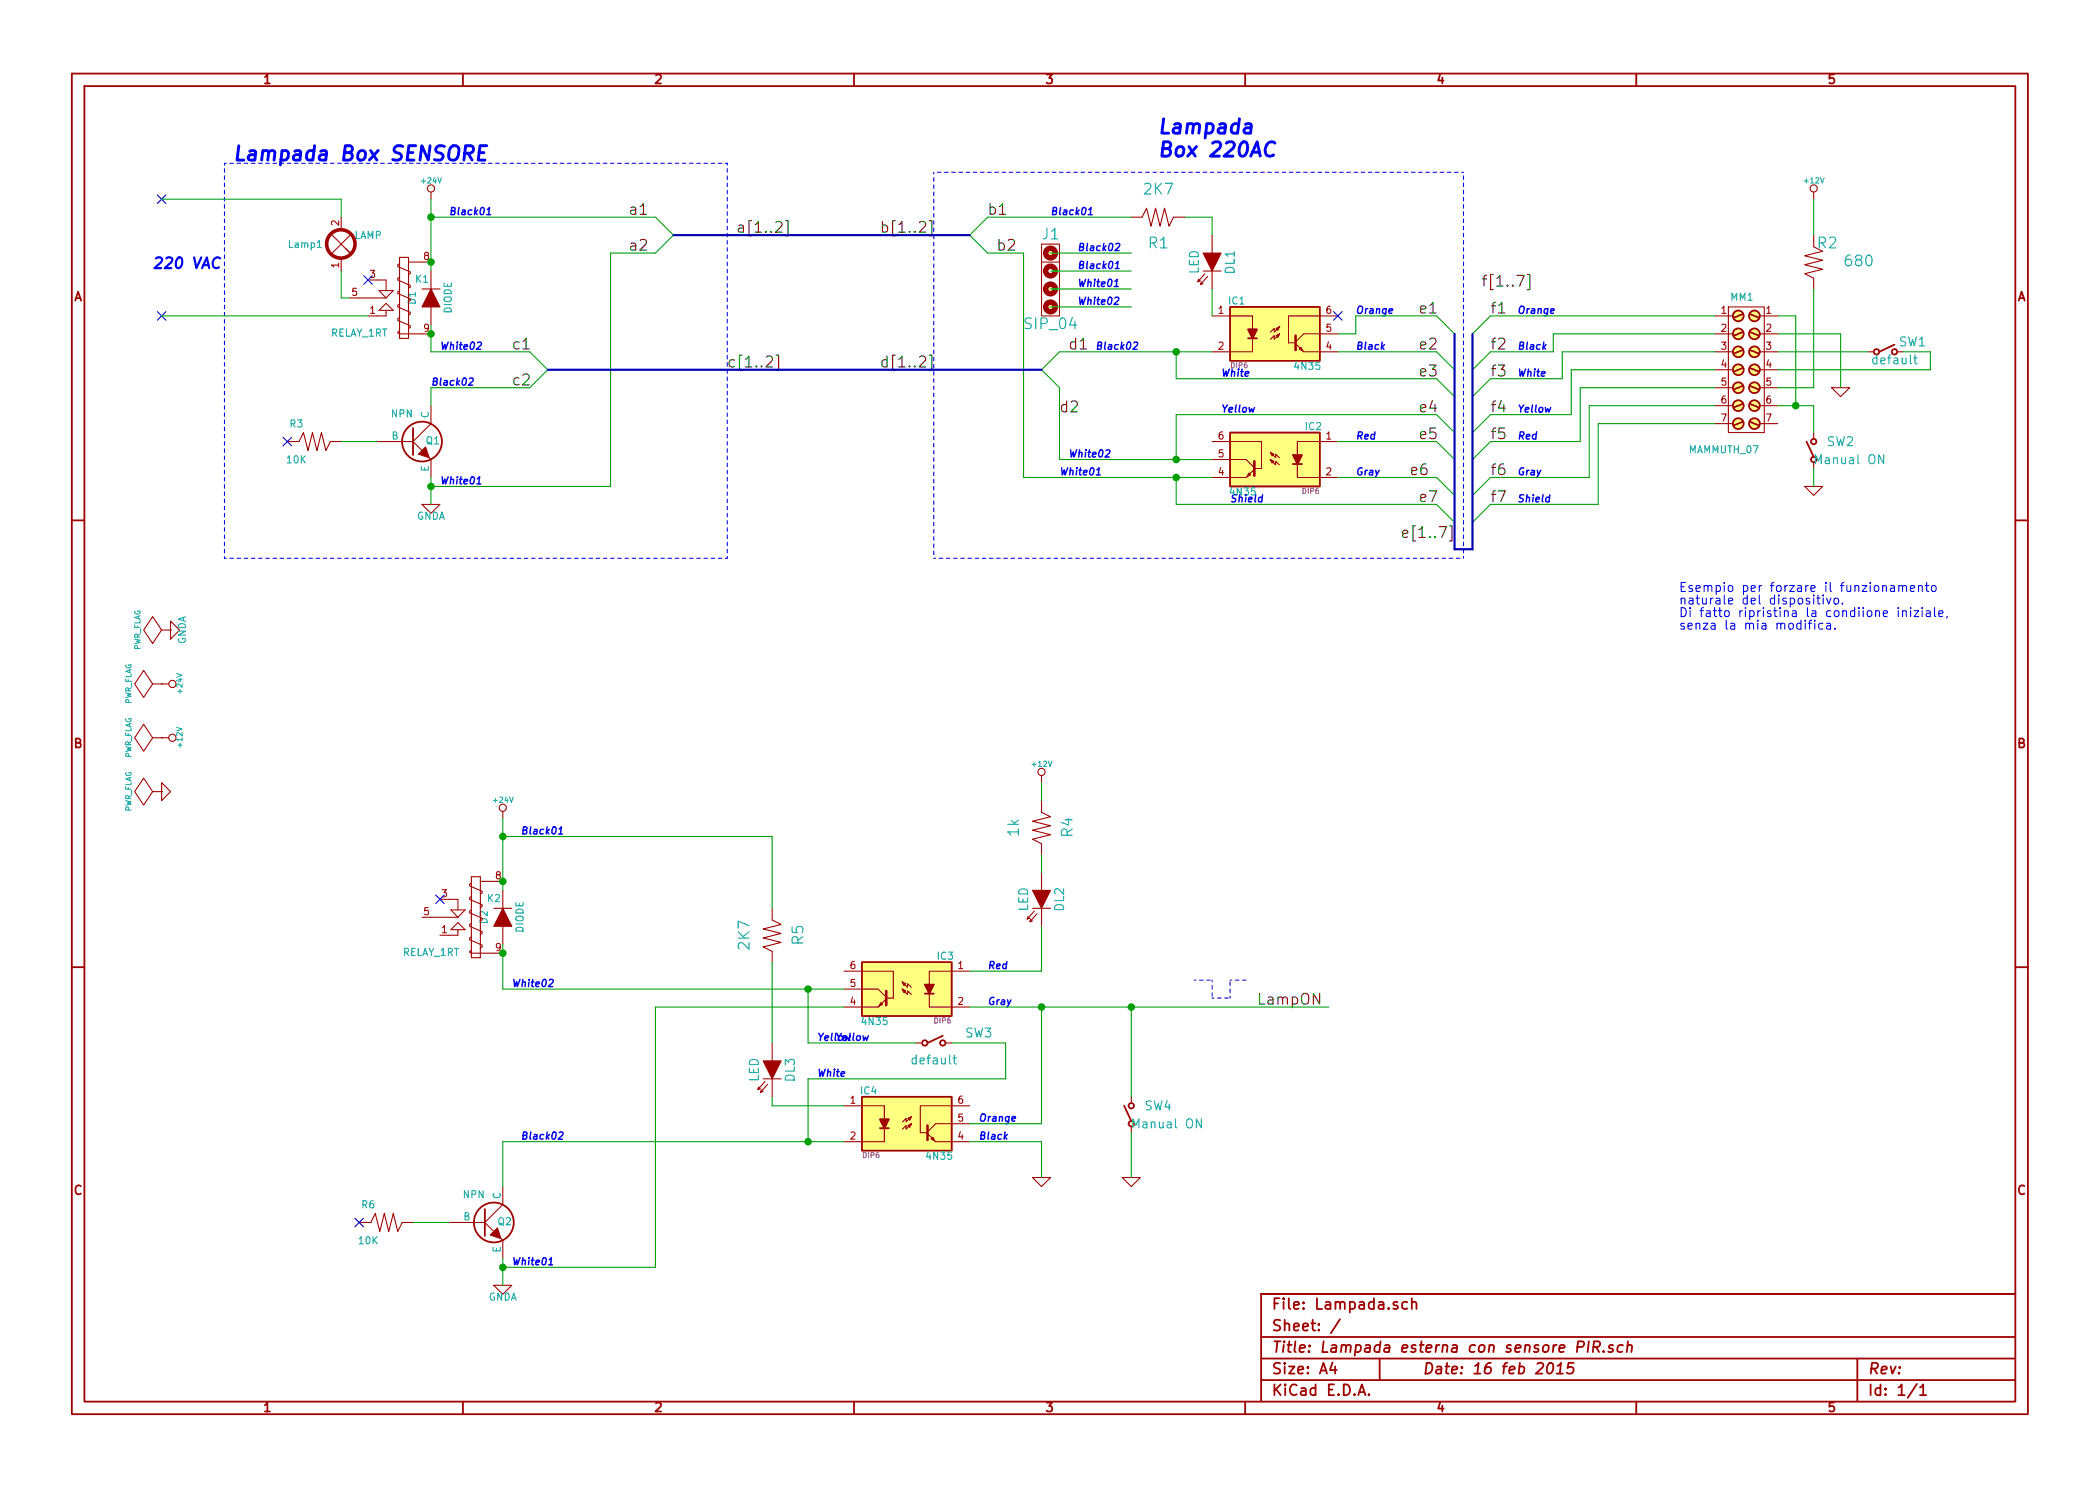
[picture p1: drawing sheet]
EESchema Schematic File Version 2
LIBS:Ln_R-C-L
LIBS:LnConnectors
LIBS:LnDevice
LIBS:LnDiodiTransistors
LIBS:LnMicroController
LIBS:LnRegulators
LIBS:LnSample
LIBS:power
LIBS:device
LIBS:transistors
LIBS:conn
LIBS:linear
LIBS:regul
LIBS:74xx
LIBS:cmos4000
LIBS:adc-dac
LIBS:memory
LIBS:xilinx
LIBS:special
LIBS:microcontrollers
LIBS:dsp
LIBS:microchip
LIBS:analog_switches
LIBS:motorola
LIBS:texas
LIBS:intel
LIBS:audio
LIBS:interface
LIBS:digital-audio
LIBS:philips
LIBS:display
LIBS:cypress
LIBS:siliconi
LIBS:opto
LIBS:atmel
LIBS:contrib
LIBS:valves
LIBS:Lampada-cache
EELAYER 27 0
EELAYER END
$Descr A4 11693 8268
encoding utf-8
Sheet 1 1
Title "Lampada esterna con sensore PIR.sch"
Date "16 feb 2015"
Rev ""
Comp ""
Comment1 ""
Comment2 ""
Comment3 ""
Comment4 ""
$EndDescr
$Comp
L RESISTOR R3
U 1 1
P 1750 2450
F 0 "R3" V 1850 2550 40  0000 C CNN
F 1 "10K" V 1650 2550 40  0000 C CNN
F 2 "~" H 1750 2450 60  0000 C CNN
F 3 "~" H 1750 2450 60  0000 C CNN
	1    1750 2450
	0    -1   -1   0   
$EndComp
$Comp
L DIODE D1
U 1 1
P 2400 1650
F 0 "D1" H 2400 1750 40  0000 C CNN
F 1 "DIODE" H 2400 1550 40  0000 C CNN
F 2 "~" H 2400 1650 60  0000 C CNN
F 3 "~" H 2400 1650 60  0000 C CNN
	1    2400 1650
	0    -1   -1   0   
$EndComp
$Comp
L NPN Q1
U 1 1
P 2300 2450
F 0 "Q1" H 2450 2450 40  0000 R CNN
F 1 "NPN" H 2300 2600 40  0000 R CNN
F 2 "~" H 2300 2450 60  0000 C CNN
F 3 "~" H 2300 2450 60  0000 C CNN
	1    2300 2450
	1    0    0    -1  
$EndComp
$Comp
L RELAY_1RT K1
U 1 1
P 2200 1700
F 0 "K1" H 2050 1850 40  0000 C CNN
F 1 "RELAY_1RT" H 2400 1550 40  0000 C CNN
F 2 "~" H 2200 1720 60  0000 C CNN
F 3 "~" H 2200 1720 60  0000 C CNN
	1    2200 1700
	-1   0    0    -1  
$EndComp
$Comp
L LAMP Lamp1
U 1 1
P 1900 1350
F 0 "Lamp1" V 1900 1550 40  0000 C CNN
F 1 "LAMP" V 1950 1200 40  0000 C CNN
F 2 "~" H 1900 1325 60  0000 C CNN
F 3 "~" H 1900 1325 60  0000 C CNN
	1    1900 1350
	0    -1   -1   0   
$EndComp
Text Notes 6450 750  0    80   Italic 16
Lampada \nBox 220AC
Text Notes 1300 900  0    80   Italic 16
Lampada Box SENSORE
Text Notes 2450 1950 0    40   Italic 8
White02
Text Notes 850  1500 0    60   Italic 12
220 VAC
NoConn ~ 2050 1550
$Comp
L RESISTOR R1
U 1 1
P 6450 1200
F 0 "R1" V 6600 1200 60  0000 C CNN
F 1 "2K7" V 6300 1200 60  0000 C CNN
F 2 "~" H 6450 1200 60  0000 C CNN
F 3 "~" H 6450 1200 60  0000 C CNN
	1    6450 1200
	0    1    1    0   
$EndComp
Entry Wire Line
	2950 2150 3050 2050
Entry Wire Line
	2950 1950 3050 2050
Entry Wire Line
	3650 1400 3750 1300
Entry Wire Line
	3650 1200 3750 1300
Entry Wire Line
	5400 1300 5500 1200
Entry Wire Line
	5400 1300 5500 1400
Entry Wire Line
	5800 2050 5900 2150
Entry Wire Line
	5800 2050 5900 1950
Text Notes 2450 2700 0    40   Italic 8
White01
Text Notes 2500 1200 0    40   Italic 8
Black01
Text Notes 2400 2150 0    40   Italic 8
Black02
Text Notes 5900 2650 0    40   Italic 8
White01
Text Notes 5850 1200 0    40   Italic 8
Black01\n
Text Notes 5950 2550 0    40   Italic 8
White02
Text Notes 6100 1950 0    40   Italic 8
Black02
$Comp
L RESISTOR R2
U 1 1
P 10100 1450
F 0 "R2" H 10175 1550 60  0000 C CNN
F 1 "680" H 10350 1450 60  0000 C CNN
F 2 "~" H 10100 1450 60  0000 C CNN
F 3 "~" H 10100 1450 60  0000 C CNN
	1    10100 1450
	1    0    0    -1  
$EndComp
$Comp
L GND #PWR3
U 1 1
P 10250 2150
F 0 "#PWR3" H 10250 2150 30  0001 C CNN
F 1 "GND" H 10250 2080 30  0001 C CNN
F 2 "" H 10250 2150 60  0000 C CNN
F 3 "" H 10250 2150 60  0000 C CNN
	1    10250 2150
	1    0    0    -1  
$EndComp
Text Notes 9350 3300 0    50   ~ 0
Esempio per forzare il funzionamento \nnaturale del dispositivo. \nDi fatto ripristina la condiione iniziale, \nsenza la mia modifica.
$Comp
L SINGLE_SWITCH SW1
U 1 1
P 10400 1950
F 0 "SW1" H 10650 2000 50  0000 C CNN
F 1 "default" H 10550 1900 50  0000 C CNN
F 2 "~" H 10450 1950 60  0000 C CNN
F 3 "~" H 10450 1950 60  0000 C CNN
	1    10400 1950
	1    0    0    -1  
$EndComp
Entry Wire Line
	8000 1750 8100 1850
Entry Wire Line
	8000 1950 8100 2050
Entry Wire Line
	8000 2100 8100 2200
Entry Wire Line
	8000 2300 8100 2400
Entry Wire Line
	8000 2450 8100 2550
Entry Wire Line
	8000 2650 8100 2750
Text Notes 6800 2300 0    40   Italic 8
Yellow
Text Notes 6800 2100 0    40   Italic 8
White
Text Notes 7550 1750 0    40   Italic 8
Orange
Text Notes 7550 1950 0    40   Italic 8
Black
Text Notes 7550 2450 0    40   Italic 8
Red
Text Notes 7550 2650 0    40   Italic 8
Gray
Entry Wire Line
	8200 2200 8300 2100
Entry Wire Line
	8200 2400 8300 2300
Text Notes 8450 2100 0    40   Italic 8
White
Text Notes 8450 2300 0    40   Italic 8
Yellow
Entry Wire Line
	8200 2050 8300 1950
Entry Wire Line
	8200 1850 8300 1750
Entry Wire Line
	8200 2550 8300 2450
Entry Wire Line
	8200 2750 8300 2650
Text Notes 8450 1750 0    40   Italic 8
Orange
Text Notes 8450 1950 0    40   Italic 8
Black
Text Notes 8450 2450 0    40   Italic 8
Red
Text Notes 8450 2650 0    40   Italic 8
Gray
Entry Wire Line
	8000 2800 8100 2900
Text Notes 6850 2800 0    40   Italic 8
Shield
$Comp
L 4N35 IC2
U 1 1
P 7100 2550
F 0 "IC2" H 6886 2729 40  0000 C CNN
F 1 "4N35" H 7280 2365 40  0000 C CNN
F 2 "DIP6" H 6901 2370 29  0000 C CNN
F 3 "~" H 7100 2550 60  0000 C CNN
	1    7100 2550
	-1   0    0    -1  
$EndComp
$Comp
L 4N35 IC1
U 1 1
P 7100 1850
F 0 "IC1" H 6886 2029 40  0000 C CNN
F 1 "4N35" H 7280 1665 40  0000 C CNN
F 2 "DIP6" H 6901 1670 29  0000 C CNN
F 3 "~" H 7100 1850 60  0000 C CNN
	1    7100 1850
	1    0    0    -1  
$EndComp
$Comp
L MAMMUTH_07 MM1
U 1 1
P 9700 2200
F 0 "MM1" H 9700 2750 40  0000 C CNN
F 1 "MAMMUTH_07" H 9600 1900 40  0000 C CNN
F 2 "~" H 9750 2500 60  0000 C CNN
F 3 "~" H 9750 2500 60  0000 C CNN
	1    9700 2200
	1    0    0    -1  
$EndComp
Entry Wire Line
	8200 2900 8300 2800
Text Notes 8450 2800 0    40   Italic 8
Shield
NoConn ~ 7450 1750
NoConn ~ 1600 2450
NoConn ~ 900  1750
NoConn ~ 900  1100
$Comp
L GNDA #PWR5
U 1 1
P 2400 2800
F 0 "#PWR5" H 2400 2800 40  0001 C CNN
F 1 "GNDA" H 2400 2730 40  0000 C CNN
F 2 "" H 2400 2800 60  0000 C CNN
F 3 "" H 2400 2800 60  0000 C CNN
	1    2400 2800
	1    0    0    -1  
$EndComp
$Comp
L PWR_FLAG #FLG1
U 1 1
P 950 3500
F 0 "#FLG1" H 950 3595 30  0001 C CNN
F 1 "PWR_FLAG" H 950 3680 30  0000 C CNN
F 2 "" H 950 3500 60  0000 C CNN
F 3 "" H 950 3500 60  0000 C CNN
	1    950  3500
	0    -1   -1   0   
$EndComp
$Comp
L GNDA #PWR6
U 1 1
P 950 3500
F 0 "#PWR6" H 950 3500 40  0001 C CNN
F 1 "GNDA" H 950 3430 40  0000 C CNN
F 2 "" H 950 3500 60  0000 C CNN
F 3 "" H 950 3500 60  0000 C CNN
	1    950  3500
	0    -1   -1   0   
$EndComp
$Comp
L PWR_FLAG #FLG2
U 1 1
P 900 3800
F 0 "#FLG2" H 900 3895 30  0001 C CNN
F 1 "PWR_FLAG" H 900 3980 30  0000 C CNN
F 2 "" H 900 3800 60  0000 C CNN
F 3 "" H 900 3800 60  0000 C CNN
	1    900  3800
	0    -1   -1   0   
$EndComp
$Comp
L +24V #PWR1
U 1 1
P 2400 1100
F 0 "#PWR1" H 2400 1050 20  0001 C CNN
F 1 "+24V" H 2400 1200 30  0000 C CNN
F 2 "" H 2400 1100 60  0000 C CNN
F 3 "" H 2400 1100 60  0000 C CNN
	1    2400 1100
	1    0    0    -1  
$EndComp
$Comp
L +24V #PWR7
U 1 1
P 900 3800
F 0 "#PWR7" H 900 3750 20  0001 C CNN
F 1 "+24V" H 900 3900 30  0000 C CNN
F 2 "" H 900 3800 60  0000 C CNN
F 3 "" H 900 3800 60  0000 C CNN
	1    900  3800
	0    1    1    0   
$EndComp
$Comp
L PWR_FLAG #FLG3
U 1 1
P 900 4100
F 0 "#FLG3" H 900 4195 30  0001 C CNN
F 1 "PWR_FLAG" H 900 4280 30  0000 C CNN
F 2 "" H 900 4100 60  0000 C CNN
F 3 "" H 900 4100 60  0000 C CNN
	1    900  4100
	0    -1   -1   0   
$EndComp
Text Label 4100 1300 0    60   ~ 0
a[1..2]
Text Label 4900 1300 0    60   ~ 0
b[1..2]
Text Label 3500 1200 0    60   ~ 0
a1
Text Label 3500 1400 0    60   ~ 0
a2
Text Label 5550 1400 0    60   ~ 0
b2
Text Label 5500 1200 0    60   ~ 0
b1
Text Label 4050 2050 0    60   ~ 0
c[1..2]
Text Label 4900 2050 0    60   ~ 0
d[1..2]
Text Label 2850 1950 0    60   ~ 0
c1
Text Label 2850 2150 0    60   ~ 0
c2
Text Label 5900 2300 0    60   ~ 0
d2
Text Label 5950 1950 0    60   ~ 0
d1
Text Label 7800 3000 0    60   ~ 0
e[1..7]
Text Label 8250 1600 0    60   ~ 0
f[1..7]
$Comp
L PWR_FLAG #FLG4
U 1 1
P 900 4400
F 0 "#FLG4" H 900 4495 30  0001 C CNN
F 1 "PWR_FLAG" H 900 4580 30  0000 C CNN
F 2 "" H 900 4400 60  0000 C CNN
F 3 "" H 900 4400 60  0000 C CNN
	1    900  4400
	0    -1   -1   0   
$EndComp
$Comp
L GND #PWR10
U 1 1
P 900 4400
F 0 "#PWR10" H 900 4400 30  0001 C CNN
F 1 "GND" H 900 4330 30  0001 C CNN
F 2 "" H 900 4400 60  0000 C CNN
F 3 "" H 900 4400 60  0000 C CNN
	1    900  4400
	0    -1   -1   0   
$EndComp
Text Label 7900 1750 0    60   ~ 0
e1
Text Label 7900 1950 0    60   ~ 0
e2
Text Label 7900 2100 0    60   ~ 0
e3
Text Label 7900 2300 0    60   ~ 0
e4
Text Label 7900 2450 0    60   ~ 0
e5
Text Label 7850 2650 0    60   ~ 0
e6
Text Label 7900 2800 0    60   ~ 0
e7
Text Label 8300 1750 0    60   ~ 0
f1
Text Label 8300 1950 0    60   ~ 0
f2
Text Label 8300 2100 0    60   ~ 0
f3
Text Label 8300 2300 0    60   ~ 0
f4
Text Label 8300 2450 0    60   ~ 0
f5
Text Label 8300 2650 0    60   ~ 0
f6
Text Label 8300 2800 0    60   ~ 0
f7
$Comp
L 4N35 IC4
U 1 1
P 5050 6250
F 0 "IC4" H 4836 6429 40  0000 C CNN
F 1 "4N35" H 5230 6065 40  0000 C CNN
F 2 "DIP6" H 4851 6070 29  0000 C CNN
F 3 "~" H 5050 6250 60  0000 C CNN
	1    5050 6250
	1    0    0    -1  
$EndComp
$Comp
L 4N35 IC3
U 1 1
P 5050 5500
F 0 "IC3" H 4836 5679 40  0000 C CNN
F 1 "4N35" H 5230 5315 40  0000 C CNN
F 2 "DIP6" H 4851 5320 29  0000 C CNN
F 3 "~" H 5050 5500 60  0000 C CNN
	1    5050 5500
	-1   0    0    -1  
$EndComp
$Comp
L LED DL1
U 1 1
P 6750 1450
F 0 "DL1" H 6750 1550 50  0000 C CNN
F 1 "LED" H 6750 1350 50  0000 C CNN
F 2 "~" H 6750 1450 60  0000 C CNN
F 3 "~" H 6750 1450 60  0000 C CNN
	1    6750 1450
	0    1    1    0   
$EndComp
$Comp
L RESISTOR R4
U 1 1
P 5800 4600
F 0 "R4" V 5950 4600 60  0000 C CNN
F 1 "1k" V 5650 4600 60  0000 C CNN
F 2 "~" H 5800 4600 60  0000 C CNN
F 3 "~" H 5800 4600 60  0000 C CNN
	1    5800 4600
	1    0    0    -1  
$EndComp
$Comp
L LED DL2
U 1 1
P 5800 5000
F 0 "DL2" H 5800 5100 50  0000 C CNN
F 1 "LED" H 5800 4900 50  0000 C CNN
F 2 "~" H 5800 5000 60  0000 C CNN
F 3 "~" H 5800 5000 60  0000 C CNN
	1    5800 5000
	0    1    1    0   
$EndComp
$Comp
L +12V #PWR9
U 1 1
P 5800 4350
F 0 "#PWR9" H 5800 4300 20  0001 C CNN
F 1 "+12V" H 5800 4450 30  0000 C CNN
F 2 "" H 5800 4350 60  0000 C CNN
F 3 "" H 5800 4350 60  0000 C CNN
	1    5800 4350
	1    0    0    -1  
$EndComp
$Comp
L +12V #PWR2
U 1 1
P 10100 1100
F 0 "#PWR2" H 10100 1050 20  0001 C CNN
F 1 "+12V" H 10100 1200 30  0000 C CNN
F 2 "" H 10100 1100 60  0000 C CNN
F 3 "" H 10100 1100 60  0000 C CNN
	1    10100 1100
	1    0    0    -1  
$EndComp
$Comp
L +12V #PWR8
U 1 1
P 900 4100
F 0 "#PWR8" H 900 4050 20  0001 C CNN
F 1 "+12V" H 900 4200 30  0000 C CNN
F 2 "" H 900 4100 60  0000 C CNN
F 3 "" H 900 4100 60  0000 C CNN
	1    900  4100
	0    1    1    0   
$EndComp
$Comp
L GND #PWR12
U 1 1
P 5800 6550
F 0 "#PWR12" H 5800 6550 30  0001 C CNN
F 1 "GND" H 5800 6480 30  0001 C CNN
F 2 "" H 5800 6550 60  0000 C CNN
F 3 "" H 5800 6550 60  0000 C CNN
	1    5800 6550
	1    0    0    -1  
$EndComp
$Comp
L RESISTOR R6
U 1 1
P 2150 6800
F 0 "R6" V 2250 6900 40  0000 C CNN
F 1 "10K" V 2050 6900 40  0000 C CNN
F 2 "~" H 2150 6800 60  0000 C CNN
F 3 "~" H 2150 6800 60  0000 C CNN
	1    2150 6800
	0    -1   -1   0   
$EndComp
$Comp
L NPN Q2
U 1 1
P 2700 6800
F 0 "Q2" H 2850 6800 40  0000 R CNN
F 1 "NPN" H 2700 6950 40  0000 R CNN
F 2 "~" H 2700 6800 60  0000 C CNN
F 3 "~" H 2700 6800 60  0000 C CNN
	1    2700 6800
	1    0    0    -1  
$EndComp
Text Notes 2850 7050 0    40   Italic 8
White01
NoConn ~ 2000 6800
$Comp
L GNDA #PWR14
U 1 1
P 2800 7150
F 0 "#PWR14" H 2800 7150 40  0001 C CNN
F 1 "GNDA" H 2800 7080 40  0000 C CNN
F 2 "" H 2800 7150 60  0000 C CNN
F 3 "" H 2800 7150 60  0000 C CNN
	1    2800 7150
	1    0    0    -1  
$EndComp
$Comp
L RESISTOR R5
U 1 1
P 4300 5200
F 0 "R5" V 4450 5200 60  0000 C CNN
F 1 "2K7" V 4150 5200 60  0000 C CNN
F 2 "~" H 4300 5200 60  0000 C CNN
F 3 "~" H 4300 5200 60  0000 C CNN
	1    4300 5200
	1    0    0    -1  
$EndComp
$Comp
L LED DL3
U 1 1
P 4300 5950
F 0 "DL3" H 4300 6050 50  0000 C CNN
F 1 "LED" H 4300 5850 50  0000 C CNN
F 2 "~" H 4300 5950 60  0000 C CNN
F 3 "~" H 4300 5950 60  0000 C CNN
	1    4300 5950
	0    1    1    0   
$EndComp
$Comp
L DIODE D2
U 1 1
P 2800 5100
F 0 "D2" H 2800 5200 40  0000 C CNN
F 1 "DIODE" H 2800 5000 40  0000 C CNN
F 2 "~" H 2800 5100 60  0000 C CNN
F 3 "~" H 2800 5100 60  0000 C CNN
	1    2800 5100
	0    -1   -1   0   
$EndComp
$Comp
L RELAY_1RT K2
U 1 1
P 2600 5150
F 0 "K2" H 2450 5300 40  0000 C CNN
F 1 "RELAY_1RT" H 2800 5000 40  0000 C CNN
F 2 "~" H 2600 5170 60  0000 C CNN
F 3 "~" H 2600 5170 60  0000 C CNN
	1    2600 5150
	-1   0    0    -1  
$EndComp
Text Notes 2850 5500 0    40   Italic 8
White02
NoConn ~ 2450 5000
Text Notes 2900 4650 0    40   Italic 8
Black01
$Comp
L +24V #PWR11
U 1 1
P 2800 4550
F 0 "#PWR11" H 2800 4500 20  0001 C CNN
F 1 "+24V" H 2800 4650 30  0000 C CNN
F 2 "" H 2800 4550 60  0000 C CNN
F 3 "" H 2800 4550 60  0000 C CNN
	1    2800 4550
	1    0    0    -1  
$EndComp
Text Notes 2900 6350 0    40   Italic 8
Black02
Text Notes 5450 6250 0    40   Italic 8
Orange
Text Notes 5500 5600 0    40   Italic 8
Gray
Text Notes 5500 5400 0    40   Italic 8
Red
Text Notes 5450 6350 0    40   Italic 8
Black
$Comp
L SINGLE_SWITCH SW4
U 1 1
P 6300 6300
F 0 "SW4" V 6450 6150 50  0000 C CNN
F 1 "Manual ON" V 6350 6100 50  0000 C CNN
F 2 "~" H 6350 6300 60  0000 C CNN
F 3 "~" H 6350 6300 60  0000 C CNN
	1    6300 6300
	0    -1   -1   0   
$EndComp
$Comp
L GND #PWR13
U 1 1
P 6300 6550
F 0 "#PWR13" H 6300 6550 30  0001 C CNN
F 1 "GND" H 6300 6480 30  0001 C CNN
F 2 "" H 6300 6550 60  0000 C CNN
F 3 "" H 6300 6550 60  0000 C CNN
	1    6300 6550
	1    0    0    -1  
$EndComp
Text Label 7000 5600 0    60   ~ 0
LampON
$Comp
L SINGLE_SWITCH SW3
U 1 1
P 5100 5800
F 0 "SW3" H 5450 5850 50  0000 C CNN
F 1 "default" H 5200 5700 50  0000 C CNN
F 2 "~" H 5150 5800 60  0000 C CNN
F 3 "~" H 5150 5800 60  0000 C CNN
	1    5100 5800
	1    0    0    -1  
$EndComp
Wire Wire Line
	2400 1100 2400 1500
Wire Wire Line
	1900 2450 2100 2450
Wire Wire Line
	1900 1500 1900 1650
Wire Wire Line
	1900 1650 1950 1650
Wire Notes Line
	1250 900  1250 3100
Wire Notes Line
	1250 3100 4050 3100
Wire Notes Line
	4050 3100 4050 900 
Wire Notes Line
	4050 900  1250 900 
Connection ~ 2400 1450
Connection ~ 2400 1850
Wire Wire Line
	900  1750 2050 1750
Wire Wire Line
	900  1100 1900 1100
Wire Wire Line
	1900 1100 1900 1200
Connection ~ 2400 1200
Wire Wire Line
	6750 1600 6750 1750
Wire Wire Line
	2400 2150 2400 2250
Wire Wire Line
	2400 1800 2400 1950
Wire Notes Line
	5200 950  5200 3100
Wire Notes Line
	5200 3100 8150 3100
Wire Notes Line
	8150 3100 8150 950 
Wire Notes Line
	8150 950  5200 950 
Wire Wire Line
	2400 2150 2950 2150
Wire Wire Line
	2400 1950 2950 1950
Wire Wire Line
	3650 1400 3400 1400
Wire Wire Line
	3400 1400 3400 2700
Wire Wire Line
	5700 2650 6750 2650
Wire Wire Line
	5900 2150 5900 2550
Wire Wire Line
	5900 1950 6750 1950
Wire Wire Line
	8000 1950 7450 1950
Wire Wire Line
	6550 2100 8000 2100
Wire Wire Line
	6550 2300 8000 2300
Wire Wire Line
	6550 2800 8000 2800
Wire Wire Line
	7450 2450 8000 2450
Wire Wire Line
	7450 1850 7550 1850
Wire Wire Line
	7550 1850 7550 1750
Wire Wire Line
	7550 1750 8000 1750
Wire Wire Line
	8300 1750 9550 1750
Wire Wire Line
	9900 2050 10750 2050
Wire Wire Line
	2400 1200 3650 1200
Wire Wire Line
	2400 2650 2400 2800
Wire Wire Line
	3400 2700 2400 2700
Connection ~ 2400 2700
Wire Wire Line
	7450 2650 8000 2650
Wire Bus Line
	8100 1850 8100 3050
Wire Bus Line
	8100 3050 8200 3050
Wire Bus Line
	8200 3050 8200 1850
Wire Wire Line
	9900 2150 10100 2150
Wire Wire Line
	10100 2150 10100 1600
Wire Wire Line
	10100 1100 10100 1300
Wire Wire Line
	10400 1950 9900 1950
Wire Wire Line
	9900 1750 10000 1750
Wire Wire Line
	10000 1750 10000 2250
Wire Wire Line
	9900 2250 10100 2250
Wire Wire Line
	5900 2550 6750 2550
Wire Wire Line
	6550 2100 6550 1950
Connection ~ 6550 1950
Wire Wire Line
	6550 2300 6550 2550
Connection ~ 6550 2550
Wire Wire Line
	6550 2800 6550 2650
Connection ~ 6550 2650
Wire Wire Line
	5500 1400 5700 1400
Wire Wire Line
	5700 1400 5700 2650
Wire Bus Line
	3050 2050 5800 2050
Wire Bus Line
	3750 1300 5400 1300
Wire Wire Line
	5500 1200 6300 1200
Wire Wire Line
	6600 1200 6750 1200
Wire Wire Line
	6750 1200 6750 1300
Wire Wire Line
	5400 6250 5800 6250
Wire Wire Line
	5800 6250 5800 5600
Wire Wire Line
	5400 5600 7400 5600
Wire Wire Line
	5800 4750 5800 4850
Wire Wire Line
	5800 5150 5800 5400
Wire Wire Line
	5800 5400 5400 5400
Wire Wire Line
	5800 4350 5800 4450
Wire Wire Line
	5400 6350 5800 6350
Wire Wire Line
	5800 6350 5800 6550
Wire Wire Line
	2300 6800 2500 6800
Wire Wire Line
	2800 6350 2800 6600
Wire Wire Line
	2800 7000 2800 7150
Connection ~ 2800 7050
Wire Wire Line
	2800 6350 4700 6350
Wire Wire Line
	4300 5350 4300 5800
Wire Wire Line
	4300 6100 4300 6150
Wire Wire Line
	4300 4650 4300 5050
Wire Wire Line
	4300 6150 4700 6150
Wire Wire Line
	4700 5600 3650 5600
Wire Wire Line
	3650 5600 3650 7050
Wire Wire Line
	3650 7050 2800 7050
Wire Wire Line
	2800 4550 2800 4950
Connection ~ 2800 4900
Connection ~ 2800 5300
Connection ~ 2800 4650
Wire Wire Line
	2800 5250 2800 5500
Wire Wire Line
	2800 5500 4700 5500
Wire Wire Line
	2800 4650 4300 4650
Wire Wire Line
	6300 5600 6300 6100
Connection ~ 5800 5600
Wire Wire Line
	6300 6300 6300 6550
Connection ~ 6300 5600
Wire Wire Line
	8300 1950 8650 1950
Wire Wire Line
	8650 1950 8650 1850
Wire Wire Line
	8650 1850 9550 1850
Wire Wire Line
	8300 2100 8700 2100
Wire Wire Line
	8700 2100 8700 1950
Wire Wire Line
	8700 1950 9550 1950
Wire Wire Line
	8300 2300 8750 2300
Wire Wire Line
	8750 2300 8750 2050
Wire Wire Line
	8750 2050 9550 2050
Wire Wire Line
	8300 2450 8800 2450
Wire Wire Line
	8800 2450 8800 2150
Wire Wire Line
	8800 2150 9550 2150
Wire Wire Line
	8300 2650 8850 2650
Wire Wire Line
	8850 2650 8850 2250
Wire Wire Line
	8850 2250 9550 2250
Wire Wire Line
	8300 2800 8900 2800
Wire Wire Line
	8900 2800 8900 2350
Wire Wire Line
	8900 2350 9550 2350
Wire Wire Line
	4500 5500 4500 5800
Wire Wire Line
	4500 5800 5100 5800
Connection ~ 4500 5500
Wire Wire Line
	4500 6350 4500 6000
Wire Wire Line
	4500 6000 5600 6000
Wire Wire Line
	5600 6000 5600 5800
Wire Wire Line
	5600 5800 5300 5800
Connection ~ 4500 6350
Text Notes 4650 5800 0    40   Italic 8
Yellow
Text Notes 4550 6000 0    40   Italic 8
White
Text Notes 4550 5800 0    40   Italic 8
Yellow
$Comp
L SINGLE_SWITCH SW2
U 1 1
P 10100 2600
F 0 "SW2" V 10250 2450 50  0000 C CNN
F 1 "Manual ON" V 10150 2400 50  0000 C CNN
F 2 "~" H 10150 2600 60  0000 C CNN
F 3 "~" H 10150 2600 60  0000 C CNN
	1    10100 2600
	0    -1   -1   0   
$EndComp
Wire Wire Line
	10750 2050 10750 1950
Wire Wire Line
	10750 1950 10600 1950
Wire Wire Line
	9900 1850 10250 1850
Wire Wire Line
	10250 1850 10250 2150
$Comp
L GND #PWR4
U 1 1
P 10100 2700
F 0 "#PWR4" H 10100 2700 30  0001 C CNN
F 1 "GND" H 10100 2630 30  0001 C CNN
F 2 "" H 10100 2700 60  0000 C CNN
F 3 "" H 10100 2700 60  0000 C CNN
	1    10100 2700
	1    0    0    -1  
$EndComp
Wire Wire Line
	10100 2250 10100 2400
Connection ~ 10000 2250
Wire Wire Line
	10100 2600 10100 2700
Wire Notes Line
	6650 5450 6750 5450
Wire Notes Line
	6750 5450 6750 5550
Wire Notes Line
	6750 5550 6850 5550
Wire Notes Line
	6850 5550 6850 5450
Wire Notes Line
	6850 5450 6950 5450
$Comp
L SIP_04 J1
U 1 1
P 5850 1650
F 0 "J1" H 5850 2000 60  0000 C CNN
F 1 "SIP_04" H 5850 1500 60  0000 C CNN
F 2 "~" H 5850 1650 60  0000 C CNN
F 3 "~" H 5850 1650 60  0000 C CNN
	1    5850 1650
	1    0    0    -1  
$EndComp
Text Notes 6000 1500 0    40   Italic 8
Black01\n
Text Notes 6000 1400 0    40   Italic 8
Black02
Text Notes 6000 1700 0    40   Italic 8
White02
Text Notes 6000 1600 0    40   Italic 8
White01
Wire Wire Line
	6300 1700 5850 1700
Wire Wire Line
	5850 1600 6300 1600
Wire Wire Line
	6300 1500 5850 1500
Wire Wire Line
	6300 1400 5850 1400
$EndSCHEMATC
